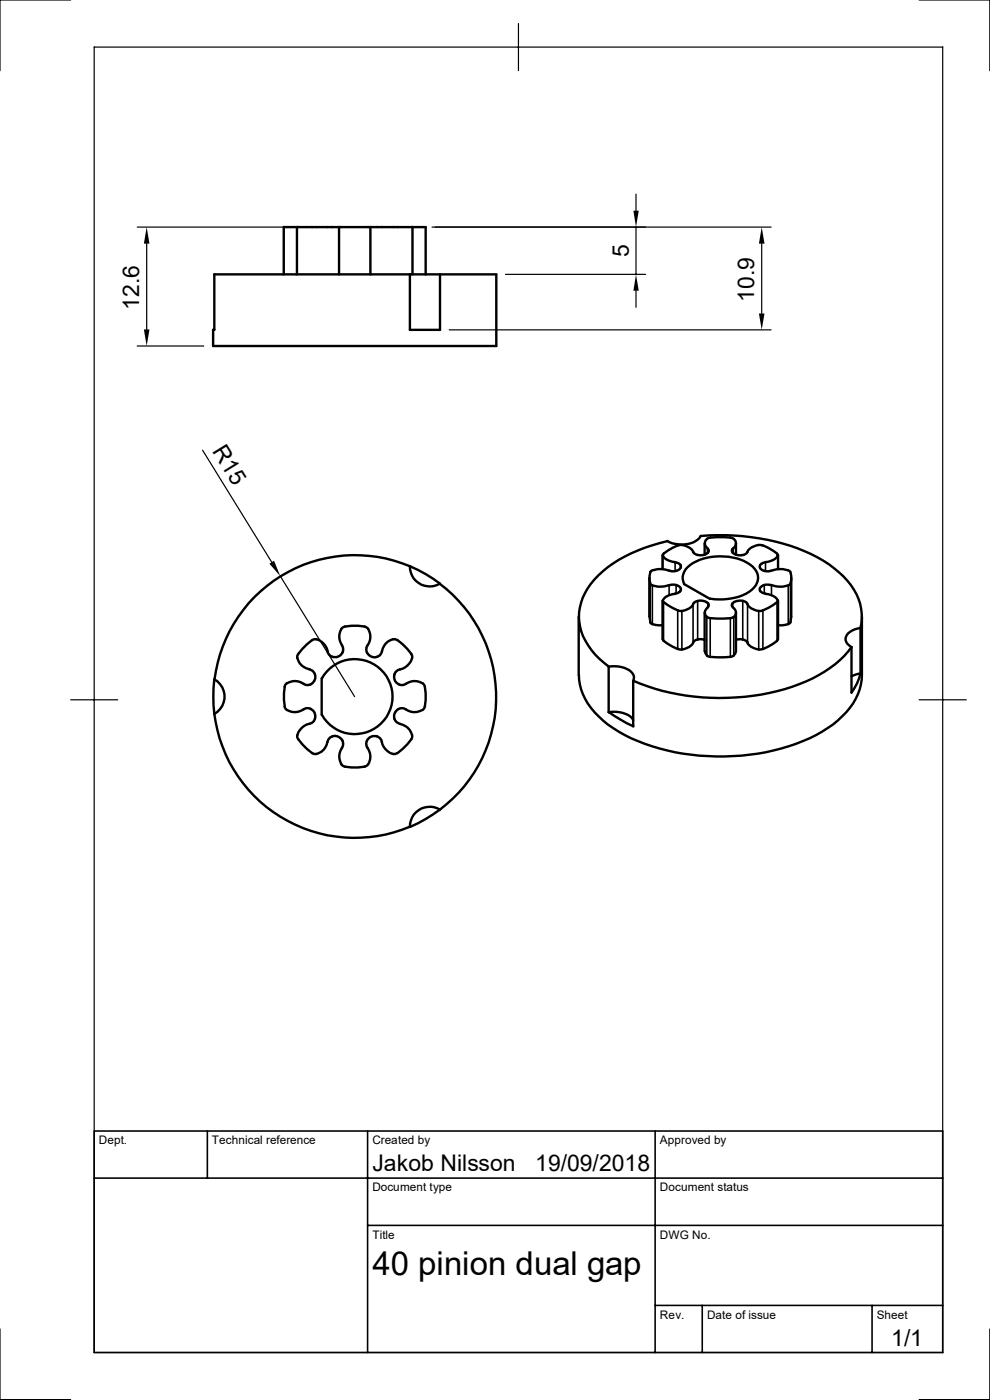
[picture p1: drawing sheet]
<svg xmlns="http://www.w3.org/2000/svg" width="210mm" height="297mm" viewBox="0 0 210 297" stroke-linecap="round" stroke-linejoin="round" font-family="sans-serif">
<g fill="none" stroke="#000" stroke-width=".51">
<path d="M63 48.2h-2.8v10M63 48.2v10M71.9 48.2h-8.9M71.9 48.2h6.7M71.9 48.2v10M78.6 48.2v10M78.6 48.2h8.9M87 58.2v11.8h6.3v-11.8M87 58.2h-41.5v11.8h-.3v3.4h60.1v-15.2h-12M87 58.2h6.3M87.5 48.2v10M87.5 48.2h2.8v10"/>
<path d="M140.5 117.8v2.9M141.6 114.8a6 6 0 0 0 6.8-.7l.2-.4a44.8 44.8 0 0 1 26.1 5.3 16.6 16.6 0 0 1 7.8 9.1 10.6 10.6 0 0 1 0 5.1v9.6a10.9 10.9 0 0 1-1.9 4.1v-9.6M141.6 114.8a29.5 29.5 0 0 0-15.5 8.2 11 11 0 0 0-.6 14.9 18.3 18.3 0 0 0 3.7 3.5M147.1 117.1a3.1 3.1 0 0 0-4.4-.9l-2.1 1.5a3.1 3.1 0 0 0 2.8 1.6l.6 .2 .4 .3v.6l-.1 .3-.6 .3-.6 .2-1.2-.2M149.5 115.3v2.4M150 114.3a1.2 1.2 0 0 0 .1 2M150.1 116.4a.73 .73 0 0 1 .2 .8 .73 .73 0 0 1-.7 .4l-1.5 .2-.5-.2-.6-.5M154.9 114l.7 .3M154.9 114h-2.8h-1.4l-.7 .3M155.7 114.3a1.44 1.44 0 0 1-.4 2.2v.1a1.12 1.12 0 0 0 1.4 1.2l1.2-.1 .7-.6M156.1 115.3v2.3M161.8 115.7a3.1 3.1 0 0 0-3.3 1.4"/>
<path d="M161.8 115.7l1.1 .5 1.9 1.2M164.8 117.4l.2 .3a2.96 2.96 0 0 1-2.7 1.6l-1 .5-.1 .5 .1 .3 1 .6h.9l.5-.2M165.1 117.8v2.9M66.3 135.8a11.1 11.1 0 0 0-3.3 3.4 3.1 3.1 0 0 0 2.7 2.8M67.1 135.6h-.4l-.4 .2M67.1 135.6a3.5 3.5 0 0 1 2.4 2.6M72.5 136.9a1.67 1.67 0 0 1-.8 2.4 1.67 1.67 0 0 1-2.2-1.1M77.3 132.9l.8 .5M77.4 132.9a9.7 9.7 0 0 0-4.7 .2 2.99 2.99 0 0 0-.1 3.8M78.1 133.4a3.6 3.6 0 0 1-.3 3.9v1l.5 .7a1.62 1.62 0 0 0 2.7-.8 3.2 3.2 0 0 1 2.4-2.6M83.4 135.6h.4l.4 .2M84.3 135.8l1.1 .9 1.9 2.1"/>
<path d="M87 120.1a4.2 4.2 0 0 0 6.3 3.7M87 120.1a30 30 0 0 0-41.5 24M87 120.1a29.6 29.6 0 0 1 6.3 3.7M87.2 138.8a1.86 1.86 0 0 1-.8 2.4l-1 .7-.8 .2a1.67 1.67 0 0 0-.8 2.3 1.67 1.67 0 0 0 2.3 .7 3.2 3.2 0 0 1 3.5-.2M93.3 123.9a30 30 0 0 1-6.3 51.5 4.2 4.2 0 0 1 6.3-3.7M122.8 130.8v12.4M137.8 122.6v8.2M137.8 130.8l.1 1.2 .5 .4M138.4 121l-.3 .2a3.4 3.4 0 0 0 0 2.8l.3 .2M138.4 121l1.8-.3 1.7 .4M138.4 132.4l1.4 .3 .8-.1M140.5 127.5v8.1"/>
<path d="M140.6 135.6a7.9 7.9 0 0 0 3.2 2.1M140.8 127.8a8.4 8.4 0 0 0 3.9 1.8l1.1-.3a2.25 2.25 0 0 0 1.3-1.2M141.9 124.1l-1.7 .4-1.8-.3M141.9 124.2l1.2-.2 .7 .2 .5 .4 .1 .5-.1 .4-1.1 .4M143.2 126l-1.1 .2a1.96 1.96 0 0 0-1.5 1.4l.2 .2M147 128.1l.5-.4 .8-.3 1.2 .2 .7 .4a.62 .62 0 0 1-.1 .9M147.1 136.3a3.1 3.1 0 0 1-3.3 1.4M149.5 130v8.1l.5 1M149.5 135.8l-.7-.2h-.7l-.6 .2-.5 .5M150 139.1l.7 .3h1.4h2.8M150.1 128.9a1.21 1.21 0 0 0-.5 1.4 1.21 1.21 0 0 0 1.1 .8h4.2M150.6 127a11.9 11.9 0 0 0 8.9-1.9 3.1 3.1 0 0 0-.4-5.3 12.1 12.1 0 0 0-12.7 .1 3.1 3.1 0 0 0-1.3 4l5.5 3.1"/>
<path d="M155.5 128.9a1.2 1.2 0 0 1 .2 2M155.6 130.9l-.7 .2M155.6 139.1l-.7 .3M156.1 130v8.1l-.4 1M156.1 135.8l1.4-.2 .5 .2 .6 .5M158.5 128.1a3.1 3.1 0 0 0 3.3 1.4M158.5 136.3a3.1 3.1 0 0 0 3.3 1.4M158.6 128.1l-.4-.4-.9-.3-.9 .1-.8 .3a.6 .6 0 0 0-.1 1.1M162.4 126l1.1 .2a1.96 1.96 0 0 1 1.5 1.4l-.2 .2M163.7 124.2l-1.3-.2-.9 .5a.77 .77 0 0 0-.2 .9 .77 .77 0 0 0 .8 .5h.3M163.7 124.1l1.7 .4 1.8-.3M164.8 127.8l-1.9 1.2-1.1 .5"/>
<path d="M164.8 136l-1.9 1.2-1.1 .5M165 135.6l-.2 .4M165.1 127.5v8.1M167.2 121l-1.8-.3-1.7 .4M167.2 132.4l-1.4 .3-.8-.1M167.2 121l.3 .2a2.99 2.99 0 0 1 0 2.8l-.3 .2M167.9 122.6v8.2l-.2 1.2-.5 .4M180.6 137.3a24.9 24.9 0 0 1-12.6 8.4 49.1 49.1 0 0 1-33.6-1.3M182.5 133.2a3.3 3.3 0 0 0-3.1 2.3 2.03 2.03 0 0 0 1.2 1.8M182.8 130.8v12.4a13 13 0 0 1-5.1 9.7 36 36 0 0 1-18.7 7.2 45.5 45.5 0 0 1-27.7-4.9 16.4 16.4 0 0 1-8.3-10l-.2-2M45.5 151.5a30 30 0 0 0 41.5 23.9M45.5 144.1a4.2 4.2 0 0 1 0 7.4 32.1 32.1 0 0 1 0-7.4z"/>
<path d="M60.4 149.9l.4 .7M60.4 145.7l-.2 1.4 .2 2.8M60.8 144.9l-.4 .8M60.9 150.6a3.9 3.9 0 0 0 3.9-.3 1.68 1.68 0 0 1 2 1.2 1.68 1.68 0 0 1-1.1 2 3.4 3.4 0 0 0-2.7 2.9 9.9 9.9 0 0 0 3.7 3.6 3.4 3.4 0 0 0 2.9-3 1.68 1.68 0 0 1 2.3-.6 1.68 1.68 0 0 1 .6 2.3M65.7 142a1.67 1.67 0 0 1 1.1 2.3 1.67 1.67 0 0 1-2.4 .8 3.2 3.2 0 0 0-3.5-.2M68.2 143.9v7.7M68.3 143.9a8 8 0 0 1 12.1-2.3 8 8 0 0 1 0 12.3 8 8 0 0 1-12.1-2.3M72.6 158.7a3 3 0 0 0 .1 3.8 9.7 9.7 0 0 0 4.7 .1M81 157.4a3.2 3.2 0 0 0 2.8 2.6l.4-.2M81 157.4l-.1-.2a1.66 1.66 0 0 0-2.2-.9 1.66 1.66 0 0 0-.7 2.4 3.2 3.2 0 0 1 .1 3.5M84.8 153.6a3.1 3.1 0 0 1 2.7 2.8l-.3 .4M87.3 156.8l-1.9 2.1-1.1 .9"/>
<path d="M89.6 150.6a3.6 3.6 0 0 1-3.8-.3l-.8-.1-.7 .4a1.64 1.64 0 0 0-.7 1.7 1.64 1.64 0 0 0 1.2 1.2M89.7 144.9l.3 .3a9 9 0 0 1 0 5.1l-.3 .3M129.1 141.4v9.7M129.1 141.4a5.6 5.6 0 0 1 5.1 1.5 1.44 1.44 0 0 1 .1 1.5v9.7M129.1 151.1a5.8 5.8 0 0 1 5 1.3l.2 .3M129.2 151.1l3.7 2.3 1.5 .7M182.5 142.9l-1.9 .6M78.1 162.2l-.8 .4"/>
</g>
<g fill="none" stroke="#000" stroke-width=".34">
<path d="M140.6 117.9v2.8M143.2 119.3v1.9M144.4 119.8v.8M150.1 116.4v.9M155.5 116.4v.9M161.2 119.9v.6M162.4 119.3v1.9M165 117.9v2.8M137.9 123.8v8.2M138.4 124.2v8.2M140.8 127.8v8.2M141.9 124.2v2"/>
<path d="M143.4 124.1v1.8M143.8 129.5v8.2M144.7 129.6v8.2M147 128.1v8.2M148 127.5v8.2M149.9 130.9v8.2M150.2 128v.8M150.7 131.2v8.2M154.9 131.2v8.2M155.4 128v.7M155.7 130.9v8.2M157.6 127.5v8.2"/>
<path d="M158.6 128.1v8.2M161 129.6v8.2M161.8 129.5v8.2M162.1 124.1v1.8M163.7 124.2v2M164.8 127.8v8.2M167.2 124.2v8.2M167.7 123.8v8.2M20 239.9h180v47h-180zM44 239.9v10M78 239.9v47M139 239.9v47"/>
<path d="M20 249.9h180M78 260h122M139 276.9h61M149 276.9v10M185 276.9v10"/>
</g>
<g fill="none" stroke="#000" stroke-width=".25">
<path d="M15 0h-15v15M20 10h180v276.9h-180zM110 5v10M195 0h15v15M29.1 48.2h41.3M31.1 51.7v18.2M91.7 48.2h71.9M107.2 58.2h29.7M134.9 41.2v3.5M134.9 48.2v10M161.6 51.7v14.8M29.1 73.4h14.1"/>
<path d="M95.3 70h68.3M134.9 61.7v3.5M43 95.5l14.7 23.8M59.5 122.3l15.7 25.5M15 148.5h10M195 148.5h10M0 281.9v15h15M210 281.9v15h-15"/>
</g>
<path d="M31.1 48.2l.6 3.5h-1.2zM134.4 44.7h1.1l-.6 3.5zM161.6 48.2l.6 3.5h-1.2zM30.5 69.9h1.2l-.6 3.5zM134.9 58.2l.6 3.5h-1.1zM161 66.5h1.2l-.6 3.5zM57.1 119.6l1-.6 1.4 3.3z" fill="#000"/>
<text font-size="7" x="79" y="270.5">40 pinion dual gap</text>
<g font-size="4.9">
<text x="133.4" y="54.6" transform="rotate(-90 133.4 54.6)">5</text>
<text x="29.5" y="65.7" transform="rotate(-90 29.5 65.7)">12.6</text>
<text x="160" y="64" transform="rotate(-90 160 64)">10.9</text>
<text x="44.9" y="95.6" transform="rotate(58 44.9 95.6)">R15</text>
<text x="79" y="248.5">Jakob Nilsson</text>
<text x="113.5" y="248.5">19/09/2018</text>
<text x="189.1" y="285.6">1/1</text>
</g>
<g font-size="2.5">
<text x="21" y="242.7">Dept.</text>
<text x="45" y="242.7">Technical reference</text>
<text x="79" y="242.7">Created by</text>
<text x="140" y="242.7">Approved by</text>
<text x="79" y="252.8">Document type</text>
<text x="140" y="252.8">Document status</text>
<text x="79" y="262.8">Title</text>
<text x="140" y="262.8">DWG No.</text>
<text x="140" y="279.7">Rev.</text>
<text x="150" y="279.7">Date of issue</text>
<text x="186" y="279.7">Sheet</text>
</g>
</svg>
